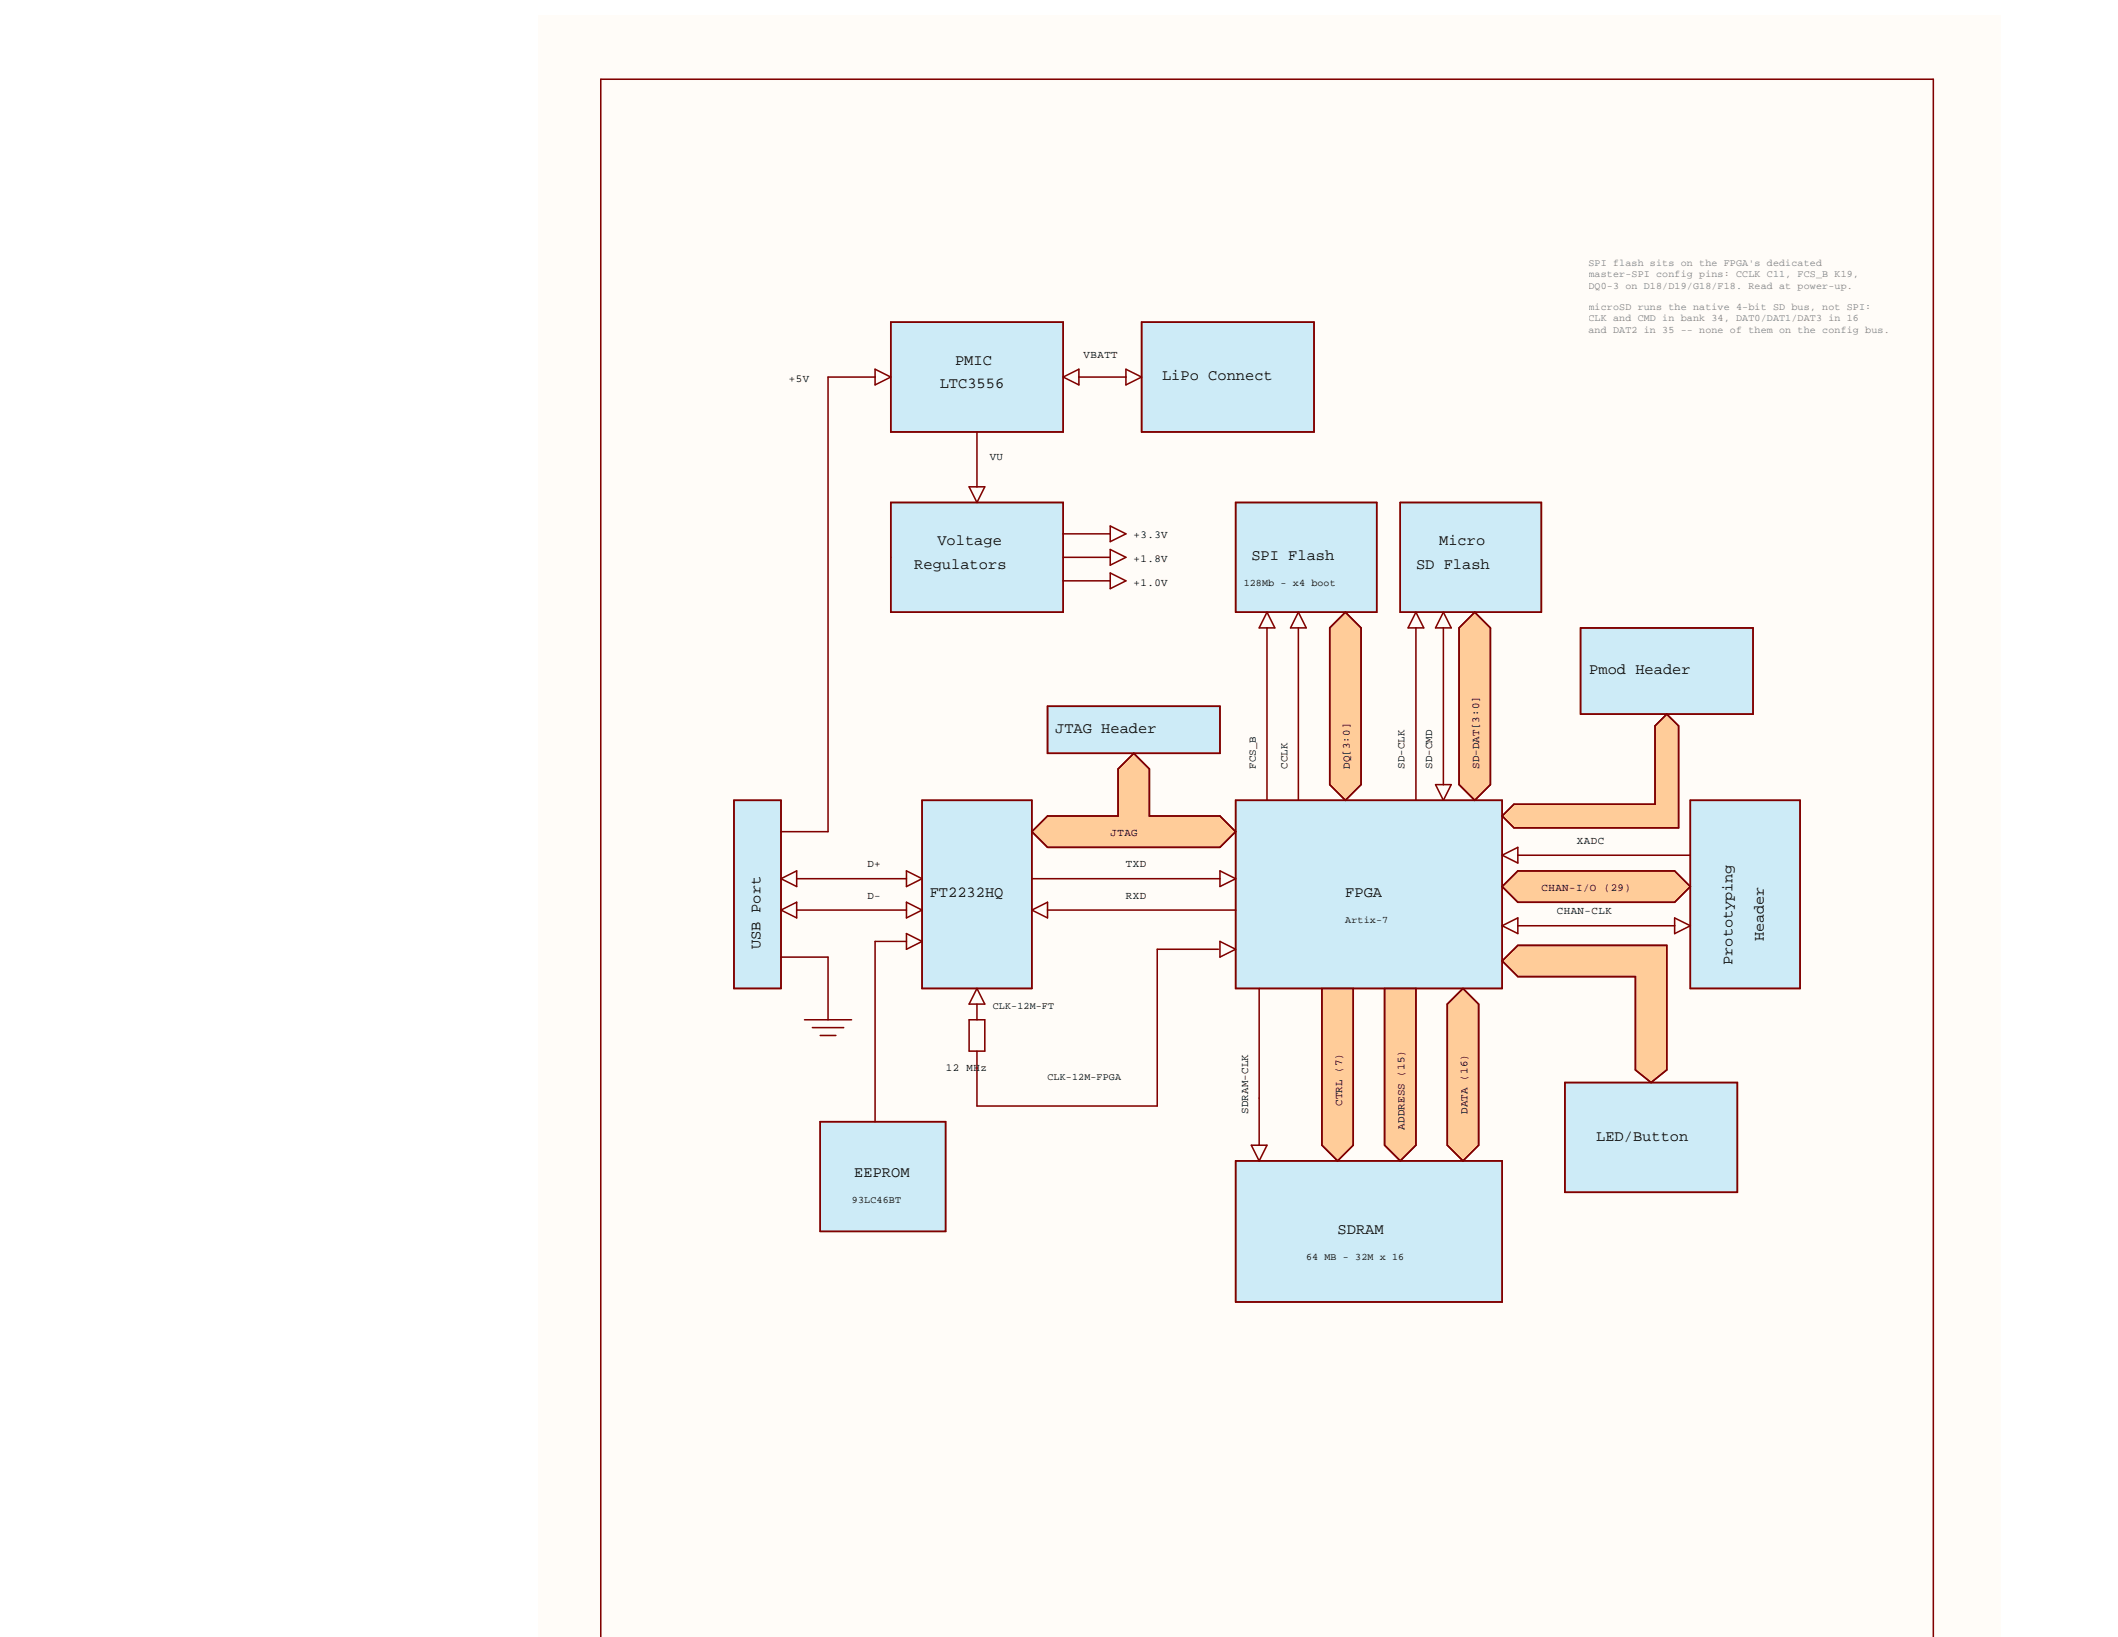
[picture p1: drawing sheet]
<svg xmlns="http://www.w3.org/2000/svg" width="233mm" height="180mm" viewBox="0 0 233 180" stroke-linecap="round" stroke-linejoin="round" font-family="sans-serif">
<g fill="#fffcf8">
<path d="M59.1 1.6h160.8v178.4h-160.8z" fill-rule="evenodd"/>
<path d="M59.1 1.6h160.8v178.4h-160.8z" fill-rule="evenodd"/>
</g>
<path d="M80.7 88h5.2v20.6h-5.2z" fill-rule="evenodd" fill="#cdebf7"/>
<path d="M80.7 88h5.2v20.6h-5.2z" fill="none" stroke="#800000" stroke-width=".17"/>
<path d="M90.2 123.3h13.8v12h-13.8z" fill-rule="evenodd" fill="#cdebf7"/>
<path d="M90.2 123.3h13.8v12h-13.8z" fill="none" stroke="#800000" stroke-width=".17"/>
<path d="M97.9 55.2h19v12.1h-19z" fill-rule="evenodd" fill="#cdebf7"/>
<path d="M97.9 55.2h19v12.1h-19z" fill="none" stroke="#800000" stroke-width=".17"/>
<path d="M97.9 35.4h19v12.1h-19z" fill-rule="evenodd" fill="#cdebf7"/>
<path d="M97.9 35.4h19v12.1h-19z" fill="none" stroke="#800000" stroke-width=".17"/>
<path d="M101.4 88h12v20.6h-12z" fill-rule="evenodd" fill="#cdebf7"/>
<path d="M101.4 88h12v20.6h-12z" fill="none" stroke="#800000" stroke-width=".17"/>
<path d="M115.2 77.6h18.9v5.2h-18.9z" fill-rule="evenodd" fill="#cdebf7"/>
<path d="M115.2 77.6h18.9v5.2h-18.9z" fill="none" stroke="#800000" stroke-width=".17"/>
<path d="M125.5 35.4h19v12.1h-19z" fill-rule="evenodd" fill="#cdebf7"/>
<path d="M125.5 35.4h19v12.1h-19z" fill="none" stroke="#800000" stroke-width=".17"/>
<path d="M135.8 55.2h15.5v12.1h-15.5z" fill-rule="evenodd" fill="#cdebf7"/>
<path d="M135.8 55.2h15.5v12.1h-15.5z" fill="none" stroke="#800000" stroke-width=".17"/>
<path d="M135.8 127.6h29.3v15.5h-29.3z" fill-rule="evenodd" fill="#cdebf7"/>
<path d="M135.8 127.6h29.3v15.5h-29.3z" fill="none" stroke="#800000" stroke-width=".17"/>
<path d="M135.8 88h29.3v20.6h-29.3z" fill-rule="evenodd" fill="#cdebf7"/>
<path d="M135.8 88h29.3v20.6h-29.3z" fill="none" stroke="#800000" stroke-width=".17"/>
<path d="M153.9 55.2h15.5v12.1h-15.5z" fill-rule="evenodd" fill="#cdebf7"/>
<path d="M153.9 55.2h15.5v12.1h-15.5z" fill="none" stroke="#800000" stroke-width=".17"/>
<path d="M172 119h19v12h-19z" fill-rule="evenodd" fill="#cdebf7"/>
<path d="M172 119h19v12h-19z" fill="none" stroke="#800000" stroke-width=".17"/>
<path d="M173.8 69h18.9v9.5h-18.9z" fill-rule="evenodd" fill="#cdebf7"/>
<path d="M173.8 69h18.9v9.5h-18.9z" fill="none" stroke="#800000" stroke-width=".17"/>
<path d="M185.8 88h12.1v20.6h-12.1z" fill-rule="evenodd" fill="#cdebf7"/>
<path d="M185.8 88h12.1v20.6h-12.1z" fill="none" stroke="#800000" stroke-width=".17"/>
<path d="M113.4 91.4l1.8-1.7h7.7v-5.2l1.7-1.7 1.8 1.7v5.2h7.7l1.7 1.7-1.7 1.7h-18.9z" fill-rule="evenodd" fill="#fc9"/>
<path d="M113.4 91.4l1.8-1.7h7.7v-5.2l1.7-1.7 1.8 1.7v5.2h7.7l1.7 1.7-1.7 1.7h-18.9z" fill="none" stroke="#800000" stroke-width=".17"/>
<path d="M145.3 108.6h3.5v17.3l-1.8 1.7-1.7-1.7z" fill-rule="evenodd" fill="#fc9"/>
<path d="M145.3 108.6h3.5v17.3l-1.8 1.7-1.7-1.7z" fill="none" stroke="#800000" stroke-width=".17"/>
<path d="M152.2 108.6h3.5v17.3l-1.8 1.7-1.7-1.7z" fill-rule="evenodd" fill="#fc9"/>
<path d="M152.2 108.6h3.5v17.3l-1.8 1.7-1.7-1.7z" fill="none" stroke="#800000" stroke-width=".17"/>
<path d="M159.1 110.4l1.7-1.8 1.7 1.8v15.5l-1.7 1.7-1.7-1.7z" fill-rule="evenodd" fill="#fc9"/>
<path d="M159.1 110.4l1.7-1.8 1.7 1.8v15.5l-1.7 1.7-1.7-1.7z" fill="none" stroke="#800000" stroke-width=".17"/>
<path d="M146.2 69l1.7-1.7 1.7 1.7v17.2l-1.7 1.8-1.7-1.8z" fill-rule="evenodd" fill="#fc9"/>
<path d="M146.2 69l1.7-1.7 1.7 1.7v17.2l-1.7 1.8-1.7-1.8z" fill="none" stroke="#800000" stroke-width=".17"/>
<path d="M160.4 69l1.7-1.7 1.7 1.7v17.2l-1.7 1.8-1.7-1.8z" fill-rule="evenodd" fill="#fc9"/>
<path d="M160.4 69l1.7-1.7 1.7 1.7v17.2l-1.7 1.8-1.7-1.8z" fill="none" stroke="#800000" stroke-width=".17"/>
<path d="M165.1 97.4l1.8-1.7h17.2l1.7 1.7-1.7 1.8h-17.2z" fill-rule="evenodd" fill="#fc9"/>
<path d="M165.1 97.4l1.8-1.7h17.2l1.7 1.7-1.7 1.8h-17.2z" fill="none" stroke="#800000" stroke-width=".17"/>
<path d="M165.1 89.7l1.3-1.3h15.5v-8.6l1.3-1.3 1.3 1.3v11.2h-18.1z" fill-rule="evenodd" fill="#fc9"/>
<path d="M165.1 89.7l1.3-1.3h15.5v-8.6l1.3-1.3 1.3 1.3v11.2h-18.1z" fill="none" stroke="#800000" stroke-width=".17"/>
<path d="M165.1 105.6l1.8-1.7h16.3v13.7l-1.7 1.4-1.7-1.4v-10.3h-12.9z" fill-rule="evenodd" fill="#fc9"/>
<g fill="none" stroke="#800000" stroke-width=".17">
<path d="M97.9 35.4h19v12.1h-19zM125.5 35.4h19v12.1h-19zM96.2 41.4h-5.2v50h-5.1M96.2 40.6l1.7 .8-1.7 .9zM97.9 55.2h19v12.1h-19zM106.5 53.5h1.8l-.9 1.7zM107.4 47.5v6M116.9 58.7h5.1M116.9 41.4l1.7-.8v1.7zM118.6 41.4h5.2M122 57.8l1.8 .9-1.8 .8zM123.8 40.6l1.7 .8-1.7 .9z"/>
<path d="M135.8 55.2h15.5v12.1h-15.5zM153.9 55.2h15.5v12.1h-15.5zM115.2 77.6h18.9v5.2h-18.9zM116.9 61.3h5.1M116.9 63.8h5.1M122 60.4l1.8 .9-1.8 .8zM122 63l1.8 .8-1.8 .9zM139.3 67.3l.8 1.7h-1.7zM139.3 69v19M142.7 67.3l.9 1.7h-1.7zM142.7 69v19M146.2 69l1.7-1.7 1.7 1.7v17.2l-1.7 1.8-1.7-1.8z"/>
<path d="M155.7 69v19M155.7 67.3l.8 1.7h-1.7zM158.7 67.3l.8 1.7h-1.7zM158.7 69v17.2M160.4 69l1.7-1.7 1.7 1.7v17.2l-1.7 1.8-1.7-1.8zM173.8 69h18.9v9.5h-18.9zM80.7 88h5.2v20.6h-5.2zM85.9 96.6l1.7-.9v1.7zM87.6 96.6h12M99.6 99.2l1.8 .8-1.8 .9zM99.6 95.7l1.8 .9-1.8 .8zM101.4 88h12v20.6h-12z"/>
<path d="M113.4 91.4l1.8-1.7h7.7v-5.2l1.7-1.7 1.8 1.7v5.2h7.7l1.7 1.7-1.7 1.7h-18.9zM113.4 96.6h20.7M134.1 95.7l1.7 .9-1.7 .8zM135.8 88h29.3v20.6h-29.3zM157.8 86.2h1.7l-.8 1.8zM165.1 94l1.8-.9v1.8zM165.1 89.7l1.3-1.3h15.5v-8.6l1.3-1.3 1.3 1.3v11.2h-18.1zM166.9 95.7l-1.8 1.7 1.8 1.8M166.9 95.7h17.2l1.7 1.7-1.7 1.8h-17.2M166.9 94h18.9M185.8 88h12.1v20.6h-12.1zM85.9 100l1.7-.8v1.7z"/>
<path d="M85.9 105.2h5.1v6.9M87.6 100h12M88.4 112.1h5.2M89.3 112.9h3.5M90.2 113.8h1.7M99.6 102.6l1.8 .9-1.8 .8zM99.6 103.5h-3.4v19.8M106.5 112.1h1.8v3.4h-1.8zM107.4 110.4v1.7M107.4 108.6l.9 1.8h-1.8zM113.4 100l1.8-.8v1.7zM115.2 100h20.6"/>
<path d="M133.9 104.3h-6.7v17.3h-19.8v-6.1M134.1 103.5l1.7 .8-1.7 .9zM138.4 108.6v17.3M145.3 108.6v17.3l1.7 1.7 1.8-1.7v-17.3M152.2 108.6v17.3l1.7 1.7 1.8-1.7v-17.3M159.1 110.4l1.7-1.8 1.7 1.8v15.5l-1.7 1.7-1.7-1.7zM165.1 105.6l1.8-1.7h16.3v13.7l-1.7 1.4-1.7-1.4v-10.3h-12.9zM165.1 101.7l1.8-.8v1.7zM166.9 101.7h17.2M172 119h19v12h-19zM184.1 100.9l1.7 .8-1.7 .9zM90.2 123.3h13.8v12h-13.8z"/>
<path d="M135.8 127.6h29.3v15.5h-29.3zM137.6 125.9h1.7l-.9 1.7zM66 180v-171.3h146.5v171.3"/>
</g>
<g font-size="1.7">
<text x="105" y="40.1">PMIC</text>
<text x="127.7" y="41.8">LiPo Connect</text>
<text x="103.3" y="42.6">LTC3556</text>
<text x="103" y="59.9">Voltage</text>
<text x="158.2" y="59.9">Micro</text>
<text x="100.5" y="62.5">Regulators</text>
<text x="137.6" y="61.6">SPI Flash</text>
<text x="155.7" y="62.5">SD Flash</text>
<text x="174.7" y="74.1">Pmod Header</text>
<text x="116" y="80.5">JTAG Header</text>
<text x="102.2" y="98.6">FT2232HQ</text>
<text x="147.9" y="98.6">FPGA</text>
<text x="83.6" y="104.3" transform="rotate(-90 83.6 104.3)">USB Port</text>
<text x="190.4" y="106.1" transform="rotate(-90 190.4 106.1)">Prototyping</text>
<text x="193.9" y="103.4" transform="rotate(-90 193.9 103.4)">Header</text>
<text x="175.5" y="125.4">LED/Button</text>
<text x="93.9" y="129.4">EEPROM</text>
<text x="147" y="135.7">SDRAM</text>
</g>
<g font-size="1.2">
<text x="86.7" y="42">+5V</text>
<text x="119.1" y="39.3">VBATT</text>
<text x="108.8" y="50.6">VU</text>
<text x="124.6" y="59.1">+3.3V</text>
<text x="124.6" y="64.4">+1.0V</text>
<text x="124.6" y="61.8">+1.8V</text>
<text x="138.1" y="84.5" transform="rotate(-90 138.1 84.5)">FCS_B</text>
<text x="141.5" y="84.5" transform="rotate(-90 141.5 84.5)">CCLK</text>
<text x="148.4" y="84.5" transform="rotate(-90 148.4 84.5)">DQ[3:0]</text>
<text x="154.4" y="84.5" transform="rotate(-90 154.4 84.5)">SD-CLK</text>
<text x="157.4" y="84.5" transform="rotate(-90 157.4 84.5)">SD-CMD</text>
<text x="162.6" y="84.5" transform="rotate(-90 162.6 84.5)">SD-DAT[3:0]</text>
<text x="95.3" y="95.3">D+</text>
<text x="122.1" y="91.9">JTAG</text>
<text x="123.8" y="95.3">TXD</text>
<text x="173.4" y="92.8">XADC</text>
<text x="95.3" y="98.8">D-</text>
<text x="123.8" y="98.8">RXD</text>
<text x="169.5" y="98">CHAN-I/O (29)</text>
<text x="171.2" y="100.5">CHAN-CLK</text>
<text x="104" y="117.7">12 MH</text>
<text x="107.8" y="117.7">z</text>
<text x="137.2" y="122.4" transform="rotate(-90 137.2 122.4)">SDRAM-CLK</text>
<text x="147.5" y="121.5" transform="rotate(-90 147.5 121.5)">CTRL (7)</text>
<text x="154.4" y="124.2" transform="rotate(-90 154.4 124.2)">ADDRESS (15)</text>
<text x="161.3" y="122.4" transform="rotate(-90 161.3 122.4)">DATA (16)</text>
</g>
<g font-size="1.1" fill="#808080">
<text x="174.6" y="29.3">SPI flash sits on the FPGA's dedicated</text>
<text x="174.6" y="30.5">master-SPI config pins: CCLK C11, FCS_B K19,</text>
<text x="174.6" y="31.7">DQ0-3 on D18/D19/G18/F18. Read at power-up.</text>
<text x="174.6" y="34.1">microSD runs the native 4-bit SD bus, not SPI:</text>
<text x="174.6" y="35.3">CLK and CMD in bank 34, DAT0/DAT1/DAT3 in 16</text>
<text x="174.6" y="36.5">and DAT2 in 35 -- none of them on the config bus.</text>
</g>
<g font-size="1.1">
<text x="136.7" y="64.4">128Mb - x4 boot</text>
<text x="147.9" y="101.4">Artix-7</text>
<text x="109.1" y="110.9">CLK-12M-FT</text>
<text x="115.1" y="118.7">CLK-12M-FPGA</text>
<text x="93.7" y="132.2">93LC46BT</text>
<text x="143.6" y="138.5">64 MB - 32M x 16</text>
</g>
</svg>
